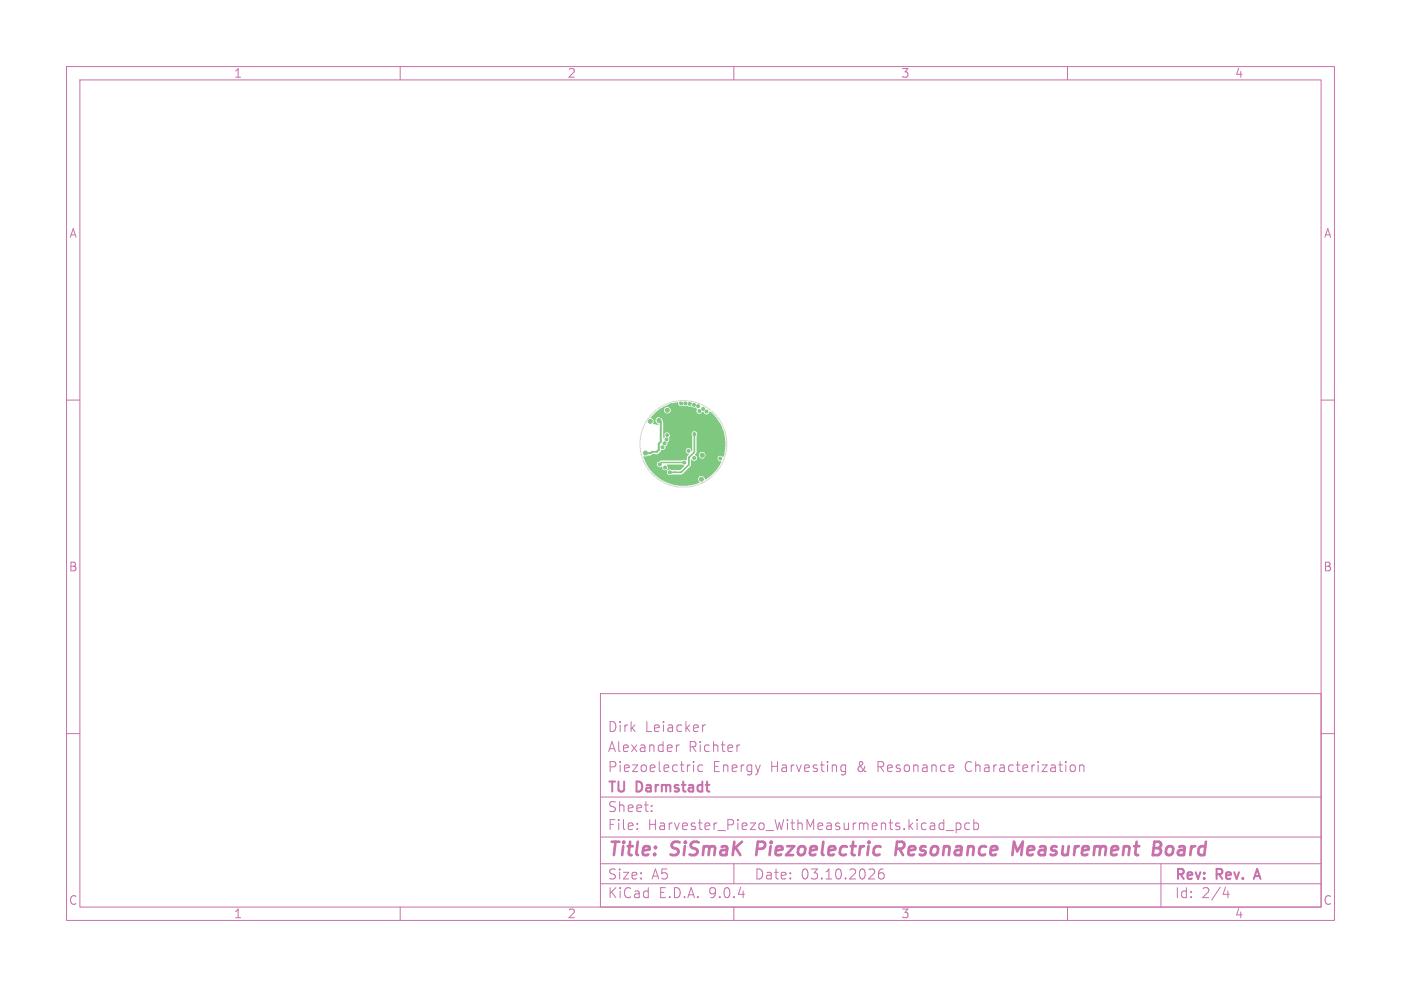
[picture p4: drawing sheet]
<svg xmlns="http://www.w3.org/2000/svg" width="210mm" height="148mm" viewBox="0 0 210 148" stroke-linecap="round" stroke-linejoin="round" font-family="sans-serif">
<g fill="none" stroke="#c872ab" stroke-width=".15">
<path d="M10 10h190v128h-190zM12 12h186v124h-186zM60 10v2M110 10v2M160 10v2M10 60h2M198 60h2M10 110h2M90 104h108v32h-108zM90 119.5h108M101.4 111.7v1M101.8 111.7l-.3 .1-.1 .2"/>
<path d="M104 114.2v.1M104 114.7v1M105.3 114.8l-.4-.1-.3 .3v.4l.1 .2h.6M105.3 108.7v1M105.7 108.7l-.2 .1-.2 .2M110.9 111.7l-.3 .1-.1 .2M126.1 115.6l.2 .1 .5-.1M126.8 114.8l-.5-.1-.2 .1M126.8 114.7v1.2a.41 .41 0 0 1-.7 .2M160.7 114.7a.41 .41 0 0 1 .5 .3v.4a.41 .41 0 0 1-.5 .3M161.8 114.8a.37 .37 0 0 1 .7 .1v.8M161.8 114.7v1"/>
<path d="M198 110h2M60 136v2M90 132.5h108M90 129.5h108M90 125.5h108M95.5 124.3v.1M95.5 123.5v.1M97.7 121.6v.1M97.7 120.8v.1M110 136v2M110 129.5v3M132.4 130.3a.59 .59 0 0 0-.7 .7v.5l.1 .2 .5 .1 .2-.1v-.5l-.1-.2-.4-.1-.3 .3"/>
<path d="M141 123.4l.5 .1M141.5 122.9v1.5M141.5 124.3l-.5 .1M141.8 124.5h1.2M143.3 123.5l.5-.1 .2 .3v.4l-.1 .2h-.6M143.3 123.4v1.5M145.3 123.5l-.4-.1-.3 .3v.4l.2 .2h.5M146 123.5l.4-.1 .3 .3v.4l-.2 .2h-.5M146 122.9v1.5M160 136v2M174 129.5v6.5M183.7 133l-.4 1.1h1"/>
<path d="M184.1 133.6v1"/>
</g>
<path d="M188.1 131.4h.7M188.4 130.3l-.5 1.5" fill="none" stroke="#c872ab" stroke-width=".3"/>
<path d="M113.6 126.2l-.2 2M134.8 127.3l.6 .9M135.2 126.2h-.7l-.3 2M135.3 127.2l-1 .1M151.7 128.2l.3-2 .5 1.5 .8-1.5-.2 2M172.9 127.2h.7M173.1 126.2h.6a.49 .49 0 0 1 .4 .6 .49 .49 0 0 1-.5 .4M173.6 127.2l.3 .1a.58 .58 0 0 1-.3 .9h-.8M175.5 126.9a.62 .62 0 0 0-.7 .4v.7l.3 .2h.3" fill="none" stroke="#c872ab" stroke-width=".4"/>
<g fill="#7fc87f" stroke="#7fc87f" stroke-width=".15">
<circle cx="96.7" cy="67.9" r=".3"/>
<circle cx="98.8" cy="63.1" r=".3"/>
<circle cx="100.4" cy="70.8" r=".22"/>
<circle cx="104.1" cy="65.1" r=".23"/>
<circle cx="98" cy="68.4" r=".3"/>
<circle cx="104" cy="70.1" r=".23"/>
<circle cx="106.4" cy="65" r=".23"/>
<circle cx="98.4" cy="71.1" r=".22"/>
<circle cx="108.2" cy="64.8" r=".23"/>
<circle cx="108.3" cy="68.1" r=".23"/>
<circle cx="101.3" cy="72.3" r=".3"/>
<circle cx="99.1" cy="62.4" r=".23"/>
<circle cx="100.6" cy="64.9" r=".23"/>
<circle cx="105.9" cy="68.8" r=".3"/>
<circle cx="106.1" cy="68" r=".3"/>
<circle cx="100.6" cy="60.9" r=".3"/>
<circle cx="105.3" cy="68.3" r=".3"/>
<circle cx="105.1" cy="71.9" r=".3"/>
<circle cx="100" cy="61.5" r=".3"/>
<circle cx="102.7" cy="60.5" r=".22"/>
<circle cx="104" cy="60.7" r=".23"/>
<circle cx="103.4" cy="60.6" r=".23"/>
<circle cx="99.9" cy="65.9" r=".23"/>
<circle cx="104.6" cy="60.9" r=".23"/>
<circle cx="104.8" cy="61.6" r=".23"/>
<circle cx="100" cy="65.3" r=".23"/>
<circle cx="102.1" cy="60.5" r=".23"/>
<circle cx="99.7" cy="70.1" r=".23"/>
<circle cx="104.1" cy="68.7" r=".23"/>
<circle cx="99.3" cy="67.1" r=".23"/>
<circle cx="97.5" cy="63.2" r=".3"/>
<circle cx="99.6" cy="66.5" r=".23"/>
<circle cx="103.2" cy="67.6" r=".23"/>
<circle cx="105.4" cy="61.3" r=".23"/>
<circle cx="102.6" cy="69.4" r=".23"/>
<circle cx="98.9" cy="69.6" r=".23"/>
<circle cx="108" cy="68.7" r=".23"/>
<circle cx="105.9" cy="61.7" r=".22"/>
</g>
<path d="M98.8 63.1l.3 .2v2.9l-.4 .3v1l-.2 .3h-.8l-.2 .1h-.8" fill="none" stroke="#7fc87f" stroke-width=".3"/>
<path d="M104.1 65.1v2.7l-.8 .8v1.1l-1.2 1.1h-1.7" fill="none" stroke="#7fc87f" stroke-width=".25"/>
<path d="M102.6 69.4h-3.4l-.3 .2" fill="none" stroke="#7fc87f" stroke-width=".2"/>
<path d="M98.2 61.9l.6-.5h.7v.2a.5 .5 0 0 0 .8 .3 .5 .5 0 0 0 0-.8 .5 .5 0 0 0-.8 .3h-.7l1.5-.7 .9-.3h.5a.48 .48 0 0 0 .2 .5 .48 .48 0 0 0 .6-.1l.2 .1a.49 .49 0 0 1 .6 .1l.3-.1 .3 .2h.3l.3 .2a.46 .46 0 0 0 .2 .7 .46 .46 0 0 0 .6-.3h.1a.5 .5 0 0 0 .5 .4 .5 .5 0 0 0 .5-.4l.2 .1a6.2 6.2 0 0 1 1.8 6.7 .47 .47 0 0 0-.6-.2 .47 .47 0 0 0-.2 .6 .47 .47 0 0 0 .5 .3 5.4 5.4 0 0 1-2.4 2.7 .51 .51 0 0 0-.8-.5 .51 .51 0 0 0-.1 .9h.1a6.2 6.2 0 0 1-8-2.7h1.6v.1a.49 .49 0 0 0 .8 .3 .45 .45 0 0 0 .5 .5 .45 .45 0 0 0 .1-.8h2.3l.4 .2-.6 .6h-1.3a.43 .43 0 0 0-.6 0 .43 .43 0 0 0 0 .6 .43 .43 0 0 0 .6 .1l1.6-.1 1.2-1.2 .2-1a.45 .45 0 0 0 .7 0 .45 .45 0 0 0-.2-.7h.6v.1a.5 .5 0 0 0 .7 .4 .5 .5 0 0 0 0-.9 .5 .5 0 0 0-.7 .4h-.6l.2-.4v-2.4a.43 .43 0 0 0 0-.6 .43 .43 0 0 0-.6 0 .43 .43 0 0 0 0 .6l-.1 2.3a.47 .47 0 0 0-.5-.5 .47 .47 0 0 0-.4 .5 .47 .47 0 0 0 .5 .4l-.3 .4-.1 .5-.4-.1-.3 .2h-3.1l-.5 .2-.1 .3h-1.6l-.5-1.2 1.2-.1 .3-.2h.7l.4-.4a.21 .21 0 0 1 .2-.2 .21 .21 0 0 1 .2 0 .61 .61 0 0 0 .4-.6l.2-.3 .1-.3a.5 .5 0 0 0 .2-.7 .44 .44 0 0 0 0-.6 .44 .44 0 0 0-.6 0 .44 .44 0 0 0-.1 .6l-.1 .1h-.1v-2.4l-.1-.2a.52 .52 0 0 0-.5-.5 .52 .52 0 0 0-.5 .4 .52 .52 0 0 0 .4 .6l-.1 .1-.7-.1a.63 .63 0 0 0-.4-1z" fill="#7fc87f"/>
<circle cx="102.4" cy="66.6" r="6.5" fill="none" stroke="#d0d2cd" stroke-width=".15"/>
<g font-size="2.8" fill="#c872ab">
<text x="91" y="128.9">Title:</text>
<text x="100.7" y="128.9">SiSmaK</text>
<text x="114.2" y="128.9">Piezoelectric</text>
<text x="135.9" y="128.9">Resonance</text>
<text x="154.2" y="128.9">Measurement</text>
<text x="176.1" y="128.9">Board</text>
</g>
<g font-size="2.1" fill="#c872ab">
<text x="91" y="113">Alexander</text>
<text x="91" y="110">Dirk</text>
<text x="96.7" y="110">Leiacker</text>
<text x="103.2" y="113">Richter</text>
<text x="91" y="119.2">TU</text>
<text x="91" y="116">Piezoelectric</text>
<text x="95.5" y="119.2">Darmstadt</text>
<text x="106.8" y="116">Energy</text>
<text x="115.5" y="116">Harvesting</text>
<text x="128.6" y="116">&amp;</text>
<text x="131.8" y="116">Resonance</text>
<text x="145.1" y="116">Characterization</text>
<text x="91" y="124.7">File:</text>
<text x="91" y="122">Sheet:</text>
<text x="97.1" y="124.7">Harvester_Piezo_WithMeasurments.kicad_pcb</text>
<text x="91" y="134.9">KiCad</text>
<text x="91" y="132.1">Size:</text>
<text x="97.7" y="132.1">A5</text>
<text x="98.7" y="134.9">E.D.A.</text>
<text x="106.3" y="134.9">9.0.4</text>
<text x="113" y="132.1">Date:</text>
<text x="120" y="132.1">03.10.2026</text>
<text x="176" y="132.3">Rev:</text>
<text x="176" y="134.9">Id:</text>
<text x="180.1" y="134.9">2/4</text>
<text x="182.4" y="132.3">Rev.</text>
<text x="188.8" y="132.3">A</text>
</g>
<g font-size="1.8" fill="#c872ab">
<text x="35" y="11.9">1</text>
<text x="85" y="11.9">2</text>
<text x="135" y="11.9">3</text>
<text x="185" y="11.9">4</text>
<text x="10.3" y="35.9">A</text>
<text x="198.4" y="35.9">A</text>
<text x="10.2" y="85.9">B</text>
<text x="198.3" y="85.9">B</text>
<text x="10.2" y="135.9">C</text>
<text x="35" y="137.9">1</text>
<text x="85" y="137.9">2</text>
<text x="135" y="137.9">3</text>
<text x="185" y="137.9">4</text>
<text x="198.3" y="135.9">C</text>
</g>
</svg>
